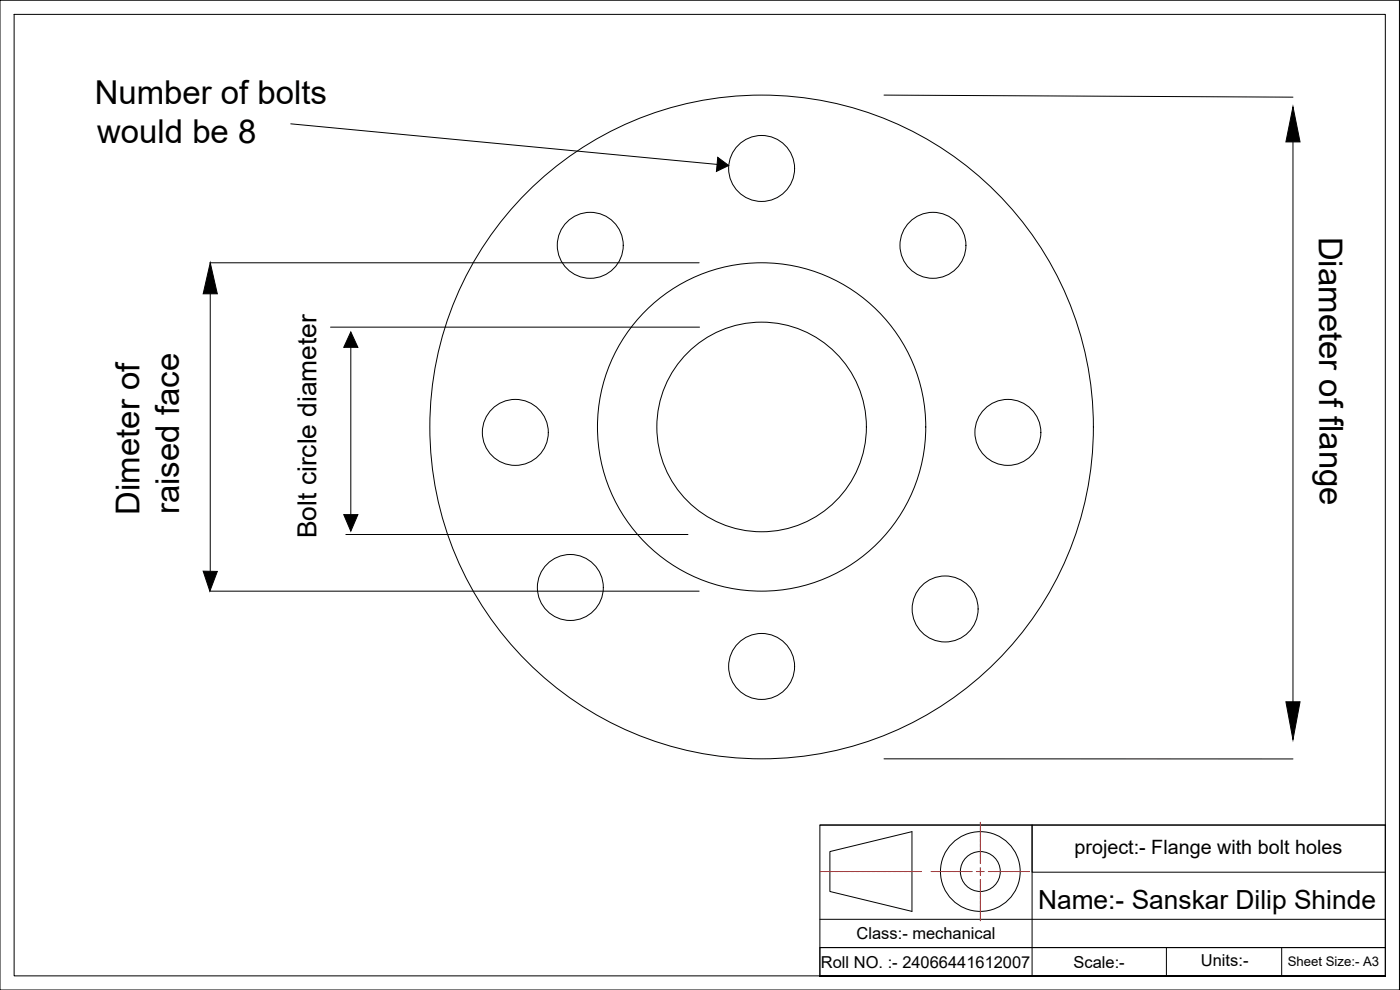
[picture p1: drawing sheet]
<svg xmlns="http://www.w3.org/2000/svg" width="420mm" height="297mm" viewBox="0 0 420 297" stroke-linecap="round" stroke-linejoin="round" font-family="sans-serif">
<!-- layer: 0 -->
<g fill="none" stroke="#000" stroke-width=".3">
<path d="M0 .1h420v296.9h-420zM4.2 4.3h411.6v288.5h-411.6zM87.3 37.2l127.9 12.1M194.3 30.2h.1M265.3 28.5l122.7 .7M388 42.6v168M63 78.8h146.8M63.1 88.2v83.2M99.2 98.2h110.7M105.3 104.2v50.2M63 177.4h146.8M103.8 160.4h102.7"/>
<path d="M265.3 227.7h122.7M246.1 247.5h169.7v45.3h-169.7zM246.1 247.5h169.7M249.1 255.5l24.6-6v24l-24.6-6zM246.1 275.8h169.7M415.8 261.7h-106.1v-14.2v45.3M246.1 284.3h169.7h-169.7v8.5h169.7M350.1 284.3v8.5M384.7 284.3v8.5"/>
<circle cx="228.6" cy="50.5" r="9.9"/>
<circle cx="177.1" cy="73.6" r="9.9"/>
<circle cx="280" cy="73.6" r="9.9"/>
<circle cx="154.7" cy="129.7" r="9.9"/>
<circle cx="228.6" cy="128.1" r="99.6"/>
<circle cx="228.6" cy="128.1" r="49.3"/>
<circle cx="228.6" cy="128.1" r="31.4"/>
<circle cx="302.5" cy="129.7" r="9.9"/>
<circle cx="171.2" cy="176.3" r="9.9"/>
<circle cx="228.6" cy="200" r="9.9"/>
<circle cx="283.6" cy="182.7" r="9.9"/>
<circle cx="294.2" cy="261.5" r="12"/>
<circle cx="294.2" cy="261.5" r="6"/>
</g>
<g fill="none" stroke="#cd2027" stroke-width=".3">
<path d="M294.2 246.7v1.2M294.2 248v.2M294.2 248.4v1.1M294.2 249.6v.2M294.2 250v1M294.2 251.2v.2M294.2 251.6v1M294.2 252.8v.2M294.2 253.2v1M294.2 254.4v.2M294.2 254.8v1M294.2 256v.2"/>
<path d="M294.2 256.4v1M294.2 257.6v.2M294.2 257.9v1.2M279.4 261.5h1.2M280.8 261.5h.1M281.1 261.5h1.1M282.3 261.5h.2M282.7 261.5h1.1M283.9 261.5h.2M284.3 261.5h1.1M285.5 261.5h.2M285.9 261.5h1"/>
<path d="M287.1 261.5h.2M287.5 261.5h1M288.7 261.5h.2M289.1 261.5h1M290.3 261.5h.2M290.7 261.5h1.1M293 261.5h2.4M294.2 260.3v2.4M294.2 263.9v1.1M294.2 265.2v.2M294.2 265.6v1M294.2 266.8v.2"/>
<path d="M294.2 267.2v1M294.2 268.4v.2M294.2 268.8v1M294.2 270v.2M294.2 270.3v1.1M294.2 271.6v.2M294.2 271.9v1.1M294.2 273.2v.2M294.2 273.5v1.1M294.2 274.8v.1M294.2 275.1v1.2M296.6 261.5h1.2"/>
<path d="M297.9 261.5h.2M298.3 261.5h1M299.5 261.5h.2M299.9 261.5h1M301.1 261.5h.2M301.5 261.5h1M302.7 261.5h.2M303.1 261.5h1M304.3 261.5h.2M304.7 261.5h1M305.9 261.5h.2M306.2 261.5h1.1"/>
<path d="M307.5 261.5h.2M307.8 261.5h1.2"/>
</g>
<g fill="none" stroke="#f00" stroke-width=".3">
<path d="M246.2 261.5h.6M247 261.5h.1M247.3 261.5h1.1M248.6 261.5h.1M248.9 261.5h1.1M250.2 261.5h.1M250.5 261.5h1.1M251.7 261.5h.2M252.1 261.5h1.1M253.3 261.5h.2M253.7 261.5h1M254.9 261.5h.2"/>
<path d="M255.3 261.5h1M256.5 261.5h.2M256.9 261.5h1M258.1 261.5h.2M258.5 261.5h1M259.7 261.5h.2M260 261.5h1.1M261.3 261.5h.2M261.6 261.5h1.1M262.9 261.5h.2M263.2 261.5h1.1M264.5 261.5h.1"/>
<path d="M264.8 261.5h1.1M266.1 261.5h.1M266.4 261.5h1.1M267.7 261.5h.1M268 261.5h1.1M269.2 261.5h.2M269.6 261.5h1.1M270.8 261.5h.2M271.2 261.5h1M272.4 261.5h.2M272.8 261.5h1M274 261.5h.2"/>
<path d="M274.4 261.5h1M275.6 261.5h.2M276 261.5h.5"/>
</g>
<path d="M215.4 47.2l3.3 2.5-3.7 1.7zM388 32l2.2 10.6h-4.3zM63.1 78.8l2.1 9.4h-4.2zM105.3 99.6l2.1 4.6h-4.2zM103.2 154.4h4.2l-2.1 5zM61 171.4l4.2 .1-2.2 5.9zM385.9 210.6h4.3l-2.2 11.3z" fill="#000" stroke="#000" stroke-width=".3"/>
<g font-size="9.9">
<text x="28.5" y="31.2">Number of bolts</text>
<text x="29.2" y="43">would be 8</text>
<text x="395.8" y="71" transform="rotate(90 395.8 71)">Diameter of flange</text>
<text x="41.9" y="154.4" transform="rotate(-90 41.9 154.4)">Dimeter of</text>
<text x="53.8" y="154.3" transform="rotate(-90 53.8 154.3)">raised face</text>
</g>
<g font-size="7.9">
<text x="95" y="161.5" transform="rotate(-90 95 161.5)">Bolt circle diameter</text>
<text x="311.5" y="272.6">Name:- Sanskar Dilip Shinde</text>
</g>
<text font-size="5.9" x="322.5" y="256.1">project:- Flange with bolt holes</text>
<g font-size="4.9">
<text x="257.1" y="281.8">Class:- mechanical</text>
<text x="246.4" y="290.3">Roll NO. :- 24066441612007</text>
<text x="322.2" y="290.3">Scale:-</text>
<text x="360.4" y="289.9">Units:-</text>
</g>
<text font-size="4" x="386.5" y="290">Sheet Size:- A3</text>
</svg>
